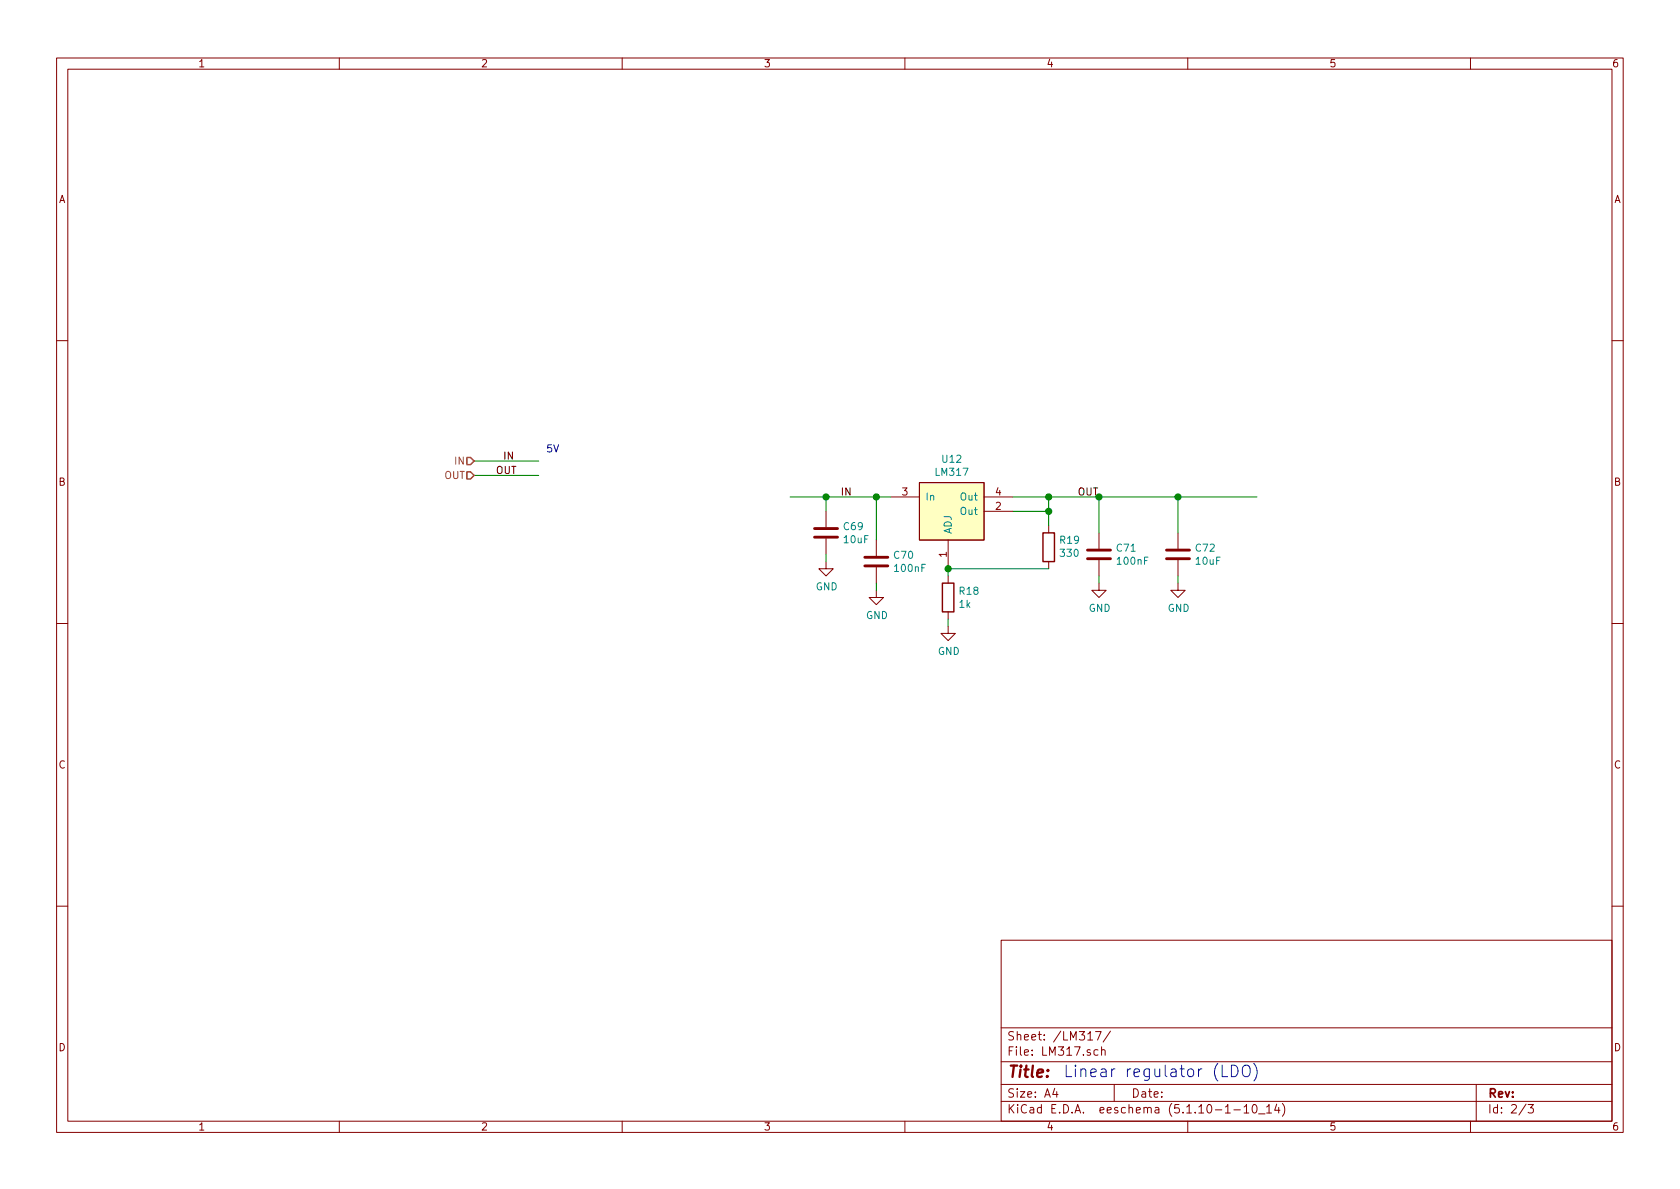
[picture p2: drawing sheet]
<svg xmlns="http://www.w3.org/2000/svg" width="297mm" height="210mm" viewBox="0 0 297 210" stroke-linecap="round" stroke-linejoin="round" font-family="sans-serif">
<g fill="none" stroke="#840000" stroke-width=".18">
<path d="M10 10.3h277v189.9h-277zM12 12.2h273v186.1h-273zM60 10.3v1.9M110 10.3v1.9M160 10.3v1.9M210 10.3v1.9M260 10.3v1.9M10 60.2h2M285 60.2h2M146 99.3v1.3h1.3l-1.3 1.2-1.2-1.2h1.2M146 90.4v2.8M146 95.2v2.8"/>
<path d="M154.9 95.5v2.8M157.5 87.9h5.1M162.6 85.3h11.4v10.2h-11.4zM167.6 95.5v5.1M174 90.4h5.1M174 87.9h5.1M185.4 93v1.2M185.4 99.3v1.3M194.3 94.2v2.8M194.3 99.1v2.7M208.3 94.2v2.8M208.3 99.1v2.7"/>
<path d="M10 110.3h2M154.9 104.4v1.3h1.3l-1.3 1.2-1.2-1.2h1.2M154.9 100.3v2.8M167.6 110.7v1.3h1.3l-1.3 1.3-1.2-1.3h1.2M167.6 101.8v1.3M167.6 108.2v1.3M194.3 103.1v1.3h1.3l-1.3 1.3-1.3-1.3h1.3M208.3 103.1v1.3h1.2l-1.2 1.3-1.3-1.3h1.3M285 110.3h2M10 160.2h2M177 166.3h108v32h-108zM285 160.2h2"/>
<path d="M60 198.3v1.9M110 198.3v1.9M160 198.3v1.9M177 194.8h108M177 191.8h108M177 187.8h108M177 181.8h108M186.5 192.5l-.4 1h1M186.8 193v1M192.3 183.9h.9M193.7 182.4h1l-.6 1.5M194.1 185.7l-.4-.1-.3 .3 .1 .6 .2 .1 .4-.1"/>
<path d="M194.8 185.7l.2-.1 .3 .1 .1 .9M194.8 185.1v1.5M196.3 182.3l-1.3 2M197 191.8v3M210 198.3v1.9M218.2 196.3h1.1M220 195.8l.4-.5v1.5M220 196.8h.8M221.6 195.4l.1-.1a.8 .8 0 0 1 .6 .8 .8 .8 0 0 1-.6 .7 1 1 0 0 1-.1-1.4zM222.5 197h1.2M224 195.8l.4-.5v1.5M224 196.8h.8"/>
<path d="M225.7 195.2l-.3 1.1h.9M226.1 195.8v1M226.7 195.1a1.79 1.79 0 0 1 0 2.3M260 198.3v1.9M261 191.8v6.5M269.8 195.2l-1.2 2M270.2 195.3h.9l-.5 .6 .4 .1v.7l-.2 .1-.6-.1"/>
</g>
<path d="M162.6 85.3h11.4v10.2h-11.4z" fill="#ffffc2" stroke="#ffffc2" stroke-width=".18"/>
<path d="M144 95h4.1M144 93.5h4.1M152.9 98.5h4.1M192.3 98.8h4M192.3 97.3h4M206.2 98.8h4.1M206.2 97.3h4.1M152.9 100.1h4.1" fill="none" stroke="#840000" stroke-width=".51"/>
<path d="M184.4 94.2h2v5.1h-2zM166.6 103.1h2.1v5.1h-2.1z" fill="none" stroke="#840000" stroke-width=".25"/>
<g fill="none" stroke="#008400" stroke-width=".18">
<path d="M83.8 84.1h11.4M83.8 81.5h11.4M139.7 87.9h17.8M146 87.9v2.5M146 98v1.3M154.9 87.9v7.6M179.1 87.9h43.1M179.1 90.4h6.3M185.4 87.9v5.1M194.3 87.9v6.3M208.3 87.9v6.3M154.9 103.1v1.3"/>
<path d="M167.6 109.5v1.2M185.4 100.6h-17.8v1.2M194.3 101.8v1.3M208.3 101.8v1.3"/>
</g>
<path d="M82.5 80.9h.7l.6 .6-.6 .7h-.7zM82.5 83.4h.7l.6 .7-.6 .6h-.7z" fill="none" stroke="#848400" stroke-width=".25"/>
<path d="M217.7 188.4a1.07 1.07 0 0 1 1.2 .6 1.07 1.07 0 0 1-.4 1.3l-.8 .1zM219.8 188.6l.3-.2a.71 .71 0 0 1 .9 .6v.7a.69 .69 0 0 1-1 .6 1.53 1.53 0 0 1-.2-1.7zM221.7 188.1a2.33 2.33 0 0 1 0 3.1" fill="none" stroke="#0000c2" stroke-width=".18"/>
<g fill="#008400" stroke="#008400" stroke-width=".25">
<circle cx="194.3" cy="87.9" r=".51"/>
<circle cx="208.3" cy="87.9" r=".51"/>
<circle cx="185.4" cy="90.4" r=".51"/>
<circle cx="185.4" cy="87.9" r=".51"/>
<circle cx="167.6" cy="100.6" r=".51"/>
<circle cx="154.9" cy="87.9" r=".51"/>
<circle cx="146.1" cy="87.9" r=".51"/>
</g>
<text font-size="2.8" fill="#840000" x="178" y="190.5">Title:</text>
<text font-size="2.8" fill="#0000c2" x="188" y="190.5">Linear regulator (LDO)</text>
<g font-size="2.1" fill="#840000">
<text x="178" y="184">Sheet: /LM317/</text>
<text x="178" y="186.7">File: LM317.sch</text>
<text x="178" y="196.9">KiCad E.D.A. eeschema (5.1.10-1-10_14)</text>
<text x="178" y="194.1">Size: A4</text>
<text x="200" y="194.1">Date:</text>
<text x="263" y="194.1">Rev:</text>
<text x="263" y="196.9">Id: 2/3</text>
</g>
<g font-size="1.8" fill="#840000">
<text x="35" y="11.9">1</text>
<text x="85" y="11.9">2</text>
<text x="135" y="11.9">3</text>
<text x="185" y="11.9">4</text>
<text x="235" y="11.9">5</text>
<text x="285" y="11.9">6</text>
<text x="10.4" y="35.9">A</text>
<text x="285.4" y="35.9">A</text>
<text x="10.4" y="85.9">B</text>
<text x="159.5" y="87.6">3</text>
<text x="176" y="87.6">4</text>
<text x="285.4" y="85.9">B</text>
<text x="176" y="90.2">2</text>
<text x="167.4" y="98.5" transform="rotate(-90 167.4 98.5)">1</text>
<text x="10.4" y="135.9">C</text>
<text x="285.4" y="135.9">C</text>
<text x="10.4" y="185.9">D</text>
<text x="285.4" y="185.9">D</text>
<text x="35" y="199.9">1</text>
<text x="85" y="199.9">2</text>
<text x="135" y="199.9">3</text>
<text x="185" y="199.9">4</text>
<text x="235" y="199.9">5</text>
<text x="285" y="199.9">6</text>
</g>
<g font-size="1.8" fill="#848400">
<text x="80.5" y="82.2">IN</text>
<text x="78.6" y="84.7">OUT</text>
</g>
<g font-size="1.8">
<text x="87.6" y="83.8">OUT</text>
<text x="88.9" y="81.3">IN</text>
<text x="148.6" y="87.6">IN</text>
<text x="190.5" y="87.6">OUT</text>
</g>
<text font-size="1.8" fill="#0000c2" x="96.5" y="80">5V</text>
<g font-size="1.8" fill="#008484">
<text x="166.6" y="81.8">U12</text>
<text x="163.6" y="88.5">In</text>
<text x="165.5" y="84.1">LM317</text>
<text x="169.9" y="88.5">Out</text>
<text x="149.3" y="93.7">C69</text>
<text x="168.3" y="94.5" transform="rotate(-90 168.3 94.5)">ADJ</text>
<text x="169.9" y="91.1">Out</text>
<text x="149.3" y="96.1">10uF</text>
<text x="158.1" y="98.8">C70</text>
<text x="158.3" y="101.1">100nF</text>
<text x="187.5" y="96.2">R19</text>
<text x="187.6" y="98.5">330</text>
<text x="197.5" y="97.6">C71</text>
<text x="197.7" y="99.9">100nF</text>
<text x="211.5" y="97.6">C72</text>
<text x="211.5" y="99.9">10uF</text>
<text x="144.2" y="104.4">GND</text>
<text x="169.6" y="107.5">1k</text>
<text x="169.7" y="105.2">R18</text>
<text x="153.1" y="109.5">GND</text>
<text x="192.5" y="108.2">GND</text>
<text x="206.5" y="108.2">GND</text>
<text x="165.8" y="115.8">GND</text>
</g>
</svg>
